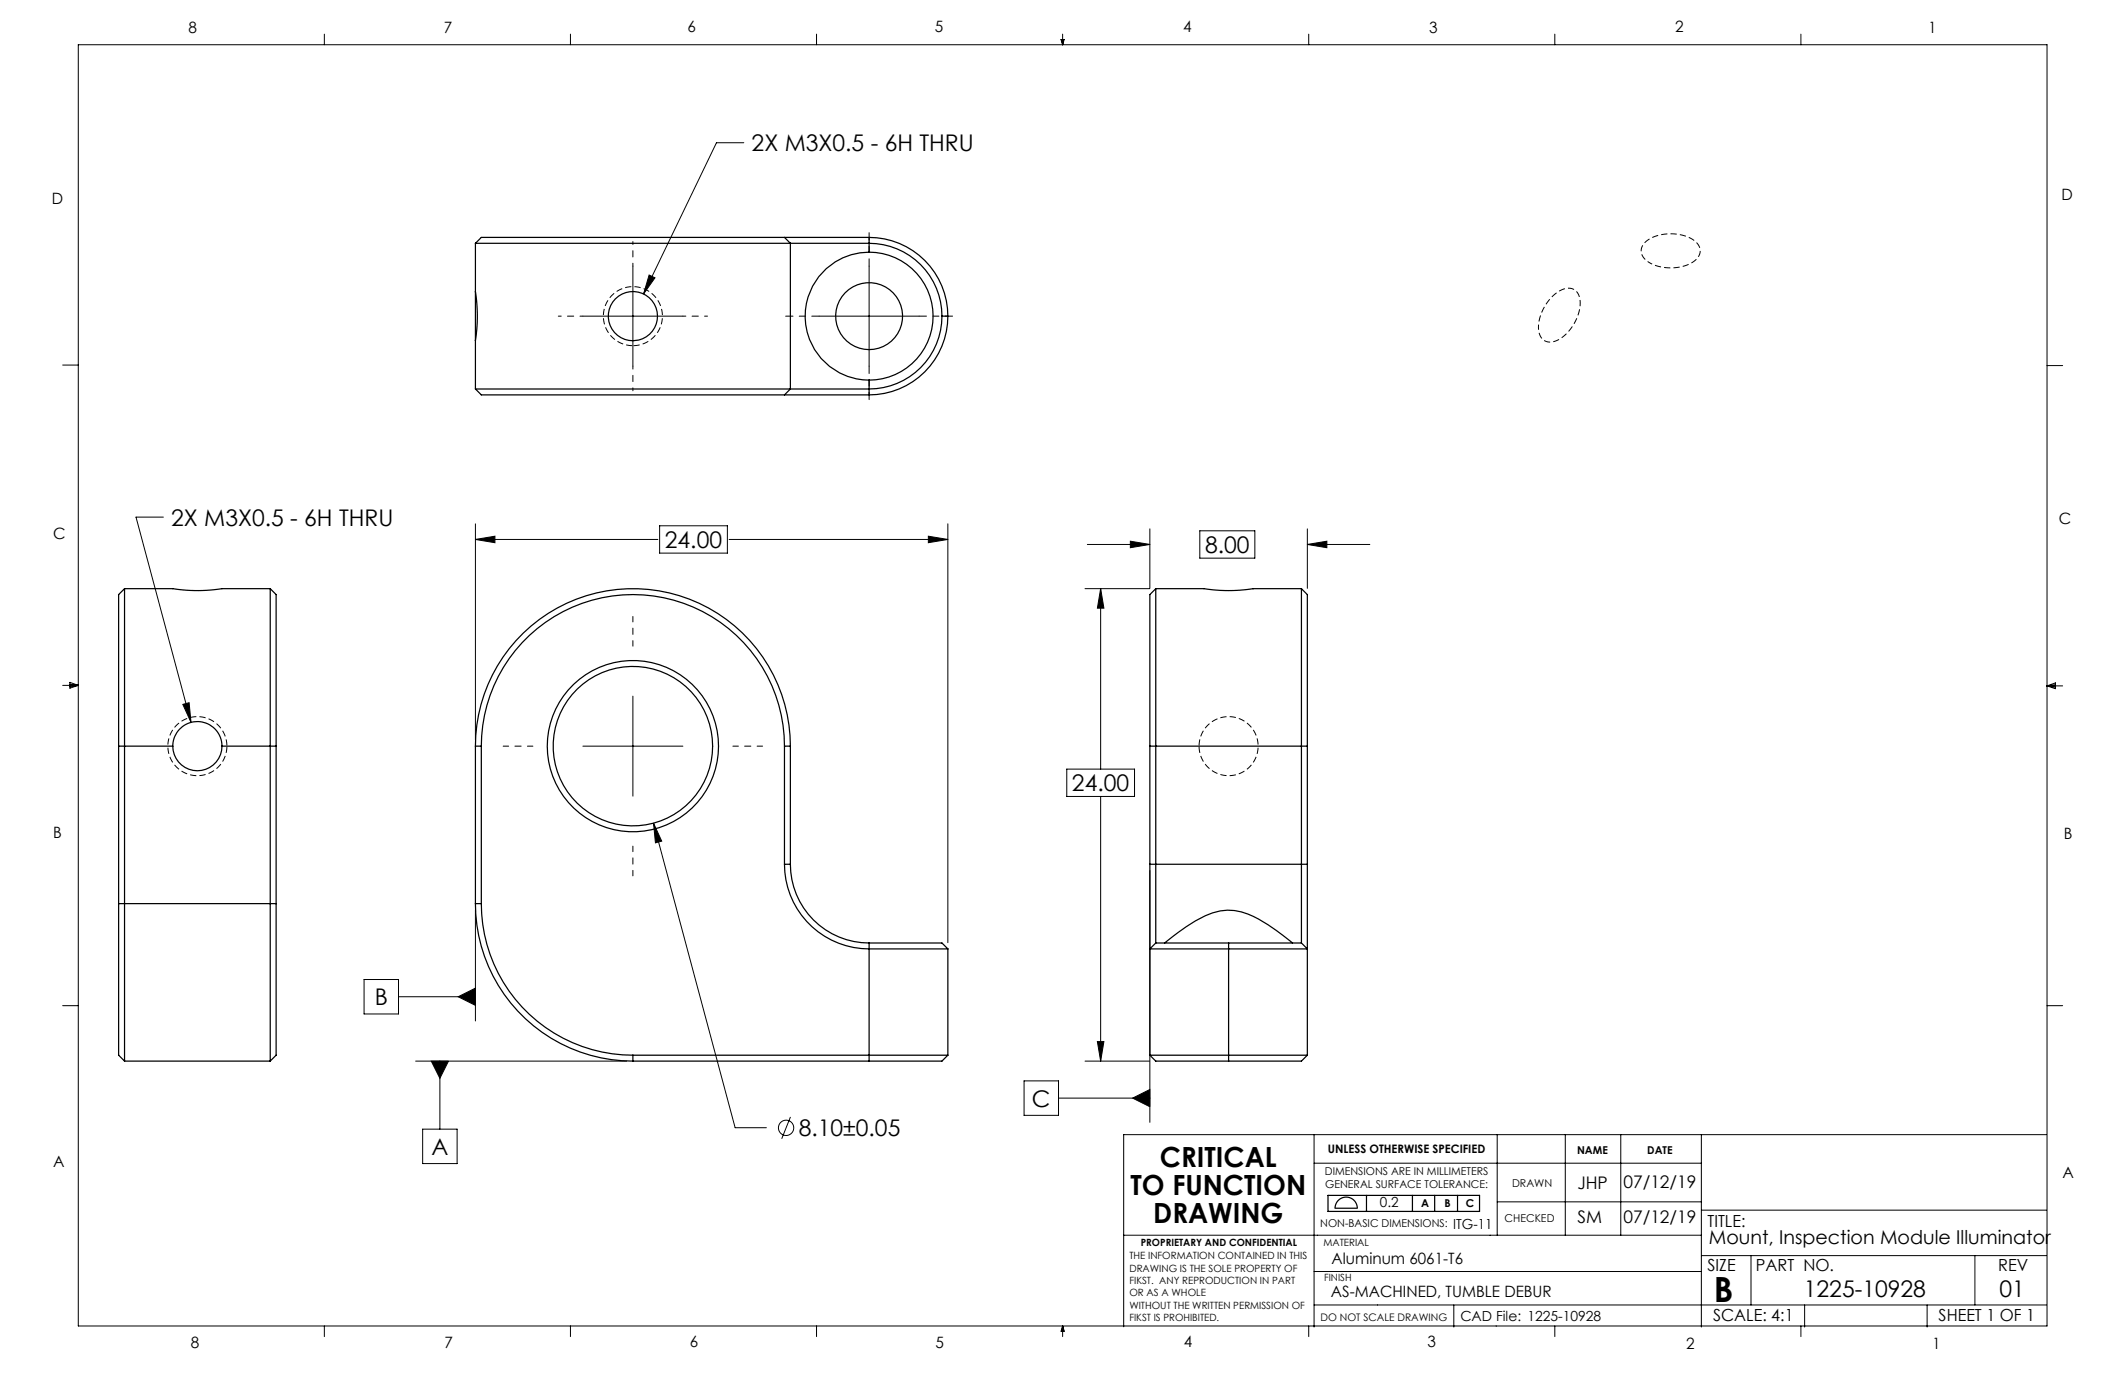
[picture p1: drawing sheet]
<svg xmlns="http://www.w3.org/2000/svg" width="432mm" height="279mm" viewBox="0 0 432 279" stroke-linecap="round" stroke-linejoin="round" font-family="sans-serif">
<g fill="none" stroke="#000" stroke-width=".25">
<path d="M96.6 49.4h64M96.6 59.2a32 32 0 0 1 0 10M96.6 59.2v10M96.6 49.4v9.8M159.4 48.2h-61.6l-1.2 1.2M159.4 48.2h17.2M159.4 48.2l1.2 1.2M160.6 49.4h14.4a14.9 14.9 0 0 1 16.4 14.8M160.6 49.4v29.6M176.6 51.2a13 13 0 0 0-13 13 13 13 0 0 0 13 13M176.6 48.2a16 16 0 0 1 16 16M176.6 51.2a13 13 0 0 1 13 13 13 13 0 0 1-13 13"/>
<path d="M176.6 48.2v3M96.6 79h64M96.6 79l1.2 1.2h61.6M96.6 69.2v9.8M160.6 79l-1.2 1.2M176.6 77.2v3M191.4 64.2a14.9 14.9 0 0 1-16.4 14.8h-14.4M191.4 64.2h1.2M192.6 64.2a16 16 0 0 1-16 16M159.4 80.2h17.2M25.3 119.6v96M25.3 119.6l-1.2 1.2v30.8"/>
<path d="M25.3 119.6h9.8a32 32 0 0 0 10 0h9.8M54.9 119.6v96M54.9 119.6l1.2 1.2v30.8M234.9 119.6v72M234.9 119.6h9.8a32 32 0 0 0 9.9 0h9.9M234.9 119.6l-1.2 1.2v30.8M264.5 119.6v72M264.5 119.6l1.2 1.2v30.8M24.1 151.6h11M24.1 151.6v32M35.1 151.6a5 5 0 0 0 5 5 5 5 0 0 0 5-5M35.1 151.6a5 5 0 0 1 5-5 5 5 0 0 1 5 5"/>
<path d="M45.1 151.6h11M56.1 151.6v32M96.6 151.6a32 32 0 0 1 32-32 32 32 0 0 1 32 32M96.6 151.6h1.2M96.6 151.6v32M97.8 151.6a30.8 30.8 0 0 1 30.8-30.8 30.8 30.8 0 0 1 30.8 30.8M97.8 151.6v32M159.4 151.6h1.2M159.4 151.6v24M160.6 151.6v24M233.7 151.6h32M233.7 151.6v24"/>
<path d="M265.7 151.6v24M159.4 175.6a17.3 17.3 0 0 0 18.8 17.2h14.4M159.4 175.6h1.2M160.6 175.6a16 16 0 0 0 16 16M233.7 175.6v17.2M233.7 175.6h32M265.7 175.6v17.2M24.1 183.6v30.8l1.2 1.2M24.1 183.6h32M56.1 183.6v30.8l-1.2 1.2M96.6 183.6a32 32 0 0 0 32 32M96.6 183.6h1.2"/>
<path d="M97.8 183.6a30.8 30.8 0 0 0 30.8 30.8M176.6 191.6h14.8l1.2 1.2M176.6 191.6v24M192.6 192.8v21.6M233.7 192.8h32M233.7 192.8v21.6M234.9 191.6h14.8M234.9 191.6l-1.2 1.2M236.7 191.6a47.4 47.4 0 0 1 8.2-5.5 11 11 0 0 1 10.9 .7l3.5 2.3 3.4 2.5M249.7 191.6h14.8M249.7 191.6v24M264.5 191.6l1.2 1.2"/>
<path d="M265.7 192.8v21.6M25.3 215.6h29.6M128.6 214.4h64M128.6 214.4v1.2M128.6 215.6h48M192.6 214.4l-1.2 1.2h-14.8M233.7 214.4h32M233.7 214.4l1.2 1.2h14.8M265.7 214.4l-1.2 1.2h-14.8M269.9 242.9h30.7v3.3h-30.7zM271.9 244a2.26 2.26 0 0 1 2.5-.6 2.26 2.26 0 0 1 1.4 2.1h-4.5a2.26 2.26 0 0 1 .6-1.5zM277.7 242.9v3.3"/>
<path d="M287 242.9v3.3M291.5 242.9v3.3M296.2 242.9v3.3"/>
<circle cx="128.6" cy="64.2" r="5"/>
<circle cx="176.6" cy="64.2" r="6.8"/>
<circle cx="128.6" cy="151.6" r="16.2"/>
<circle cx="128.6" cy="151.6" r="17.4"/>
</g>
<g fill="none" stroke="#000" stroke-width=".2">
<path d="M15.9 9.1h400.1v260.3h-400.1zM65.9 6.9v2.2M115.9 6.9v2.2M165.9 6.9v2.2M215.6 8h.6l-.3 1.1zM215.7 8l.2 1.1M215.9 6.9v2.2M216 8l-.1 1.1M265.9 6.9v2.2M315.9 6.9v2.2M365.9 6.9v2.2M151.1 29h-5.5l-14.8 30.7"/>
<path d="M128.6 54.1v20.3M131.9 55.9l1.2 .6-2.3 3.2zM176.6 54.1v20.3M12.7 74.2h3.2M118.4 64.2h20.4M166.4 64.2h20.4M416 74.3h3.1M33.2 105.1h-5.6l11.2 41.7M96.6 106.4v43.9M96.6 109.6h37.1M96.6 109.6l4-.6v1.3zM134 106.8h13.8v5.6h-13.8z"/>
<path d="M148.2 109.6h44.4M188.6 109l4 .6-4 .7zM192.6 106.4v85.1M220.5 119.6h13.1M221 110.6h12.7M223.7 119.6v36.7M223.7 119.6l.6 4h-1.3zM229.7 110l4 .6-4 .7zM233.7 107.5v12M243.8 107.9h11.2v5.5h-11.2zM265.7 107.5v12M265.7 110.6h12.7"/>
<path d="M265.7 110.6l3.9-.6v1.3zM12.7 139.3h3.2M14.2 139l1.7 .3M14.2 138.7l1.7 .6-1.7 .5zM15.9 139.3l-1.7 .2M416 139.4h3.1M416 139.4l1.7-.6v1.1zM416 139.4l1.7 .2M417.7 139.1l-1.7 .3M37.2 143.1l1.2-.3 .4 4zM118.4 151.6h20.4M128.6 141.5v20.3"/>
<path d="M216.8 156.3h13.7v5.5h-13.7zM132.8 167.3l16.6 61.9h6.3M132.8 167.3l1.7 3.6-1.3 .4zM223.7 161.8v53.8M233.7 176.9v51.2M74 199h7v7h-7zM96.6 184.9v22.6M12.7 204.4h3.2M81 202.5h15.6M84.5 215.6h42.8M87.6 215.6h3.5l-1.7 3.5zM89.4 215.6v13.8"/>
<path d="M93.1 202.5l3.5-1.7v3.5zM208.1 219.6h7v7h-7zM220.5 215.6h13.1M223 211.7h1.3l-.6 3.9zM416 204.4h3.1M85.9 229.4h7v7h-7zM160.6 227l-1.8 4.4M215.1 223.1h18.6M230.2 223.1l3.5-1.7v3.5zM267 230.6v39.1M267 236.4h78.7M304.2 230.6v20.4"/>
<path d="M318.1 230.6v20.4M329.3 230.6v20.4M345.7 230.6v39.1M415.8 230.6h-187.5v39M228.3 251h117.5M267 258.4h78.7M304.2 244.2h41.5M345.7 255.1h70.1M345.7 245.9h70.1M355.8 255.1v10.1M401.3 255.1v10.1M65.9 269.4v2.2"/>
<path d="M115.9 269.4v2.2M165.9 269.4v2.2M215.9 269.4v2.2M215.9 269.4l.4 1.1h-.7zM215.9 269.4l.2 1.1M215.9 269.4l-.1 1.1M265.9 269.4v2.2M267 265.2h148.8M295.4 265.2v4.5M304 269.4v.1M315.9 269.4v2.2M365.9 269.4v2.2"/>
<path d="M366.7 265.2v4.5M391.6 265.2v4.5"/>
<circle cx="159.7" cy="229.2" r="1.56"/>
</g>
<path d="M335.2 53.4a2.51 2.51 0 0 1-1.2-3.9 8.3 8.3 0 0 1 8-1.7 4.1 4.1 0 0 1 3.5 3.1 3.5 3.5 0 0 1-2.9 3 9.5 9.5 0 0 1-7.4-.5M312.6 66.5a2.51 2.51 0 0 0 2.8 3 8.3 8.3 0 0 0 5.4-6.1 4.1 4.1 0 0 0-.9-4.5 3.5 3.5 0 0 0-4 .9 9.5 9.5 0 0 0-3.3 6.7" fill="none" stroke="#000" stroke-width=".2" stroke-dasharray="1.3 .6" stroke-dashoffset=".7" stroke-linecap="butt"/>
<path d="M128.6 70.2a6 6 0 0 1-5.3-8.9 6 6 0 0 1 10.4-.3 6 6 0 0 1-4.7 9.2h-.4M46.1 151.6a6 6 0 0 1-8.9 5.3 6 6 0 0 1-.3-10.4 6 6 0 0 1 9.2 4.8v.3M243.7 151.6a6 6 0 0 0 8.8 5.3 6 6 0 0 0 .4-10.4 6 6 0 0 0-9.2 4.8v.3" fill="none" stroke="#000" stroke-width=".2" stroke-dasharray="1.3 .6" stroke-dashoffset="-.1" stroke-linecap="butt"/>
<path d="M128.6 131.3v-6M108.3 151.6h-6.1M148.9 151.6h6.1M128.6 171.9v6.1" fill="none" stroke="#000" stroke-width=".2" stroke-dasharray="15.2 1.3 1.3 1.3" stroke-dashoffset="14.1"/>
<path d="M176.6 54.1v-6.8M166.4 64.2h-6.8M176.6 74.4v6.8M186.8 64.2h6.8" fill="none" stroke="#000" stroke-width=".2" stroke-dasharray="15.2 1.3 1.3 1.3" stroke-dashoffset="13.7"/>
<path d="M128.6 54.1v-5M118.4 64.2h-5M128.6 74.4v5M138.8 64.2h5" fill="none" stroke="#000" stroke-width=".2" stroke-dasharray="15.2 1.3 1.3 1.3" stroke-dashoffset="14.6"/>
<g fill="#000">
<path d="M230.2 223.1l3.5-1.7v3.5z"/>
<path d="M188.6 109l4 .6-4 .7zM96.6 109.6l4-.6v1.3zM132.8 167.3l.4 4 1.3-.4zM131.9 55.9l-1.1 3.8 2.3-3.2zM223 211.7h1.3l-.6 3.9zM223.7 119.6l.6 4h-1.3zM229.7 110l4 .6-4 .7zM265.7 110.6l3.9-.6v1.3zM37.2 143.1l1.6 3.7-.4-4z"/>
<path d="M87.6 215.6l1.8 3.5 1.7-3.5zM93.1 202.5l3.5 1.8v-3.5z"/>
</g>
<text font-size="7.1" x="348.2" y="264.6">B</text>
<g font-size="5.6">
<text x="235.7" y="237.2">CRITICAL</text>
<text x="229.7" y="242.8">TO FUNCTION</text>
<text x="234.3" y="248.5">DRAWING</text>
</g>
<g font-size="4.7">
<text x="152.7" y="30.8">2X M3X0.5 - 6H THRU</text>
<text x="34.8" y="106.8">2X M3X0.5 - 6H THRU</text>
<text x="135.1" y="111.4">24.00</text>
<text x="244.9" y="112.4">8.00</text>
<text x="217.8" y="160.8">24.00</text>
<text x="76.1" y="204.3">B</text>
<text x="209.7" y="224.9">C</text>
<text x="162.3" y="230.9">8.10±0.05</text>
<text x="87.7" y="234.7">A</text>
<text x="366.5" y="263.5">1225-10928</text>
<text x="406.3" y="263.5">01</text>
</g>
<text font-size="3.9" x="347.2" y="252.7">Mount, Inspection Module Illuminator</text>
<g font-size="3.5">
<text x="320.5" y="241.6">JHP</text>
<text x="329.9" y="241.5">07/12/19</text>
<text x="320.5" y="248.6">SM</text>
<text x="329.9" y="248.5">07/12/19</text>
</g>
<g font-size="3.4">
<text x="347" y="249.4">TITLE:</text>
<text x="347" y="258.2">SIZE</text>
<text x="356.8" y="258.2">PART NO.</text>
<text x="406" y="258.2">REV</text>
<text x="348.1" y="268.5">SCALE: 4:1</text>
<text x="393.9" y="268.5">SHEET 1 OF 1</text>
</g>
<g font-size="3.2">
<text x="38.3" y="6.7">8</text>
<text x="90.2" y="6.7">7</text>
<text x="139.7" y="6.5">6</text>
<text x="190" y="6.5">5</text>
<text x="240.4" y="6.6">4</text>
<text x="290.4" y="6.7">3</text>
<text x="340.4" y="6.5">2</text>
<text x="391.9" y="6.7">1</text>
<text x="10.6" y="41.4">D</text>
<text x="418.9" y="40.7">D</text>
<text x="418.4" y="106.4">C</text>
<text x="10.8" y="109.5">C</text>
<text x="10.8" y="170.2">B</text>
<text x="419.4" y="170.6">B</text>
<text x="10.8" y="237.2">A</text>
<text x="419.1" y="239.3">A</text>
<text x="270.6" y="256.8">Aluminum 6061-T6</text>
<text x="270.4" y="263.5">AS-MACHINED, TUMBLE DEBUR</text>
<text x="38.8" y="273.8">8</text>
<text x="90.4" y="273.8">7</text>
<text x="140.2" y="273.8">6</text>
<text x="190.1" y="273.9">5</text>
<text x="240.5" y="273.8">4</text>
<text x="290" y="273.8">3</text>
<text x="342.6" y="274.1">2</text>
<text x="392.7" y="274.1">1</text>
</g>
<g font-size="2.8">
<text x="280.4" y="245.3">0.2</text>
<text x="295.3" y="249.6">ITG-11</text>
<text x="296.7" y="268.5">CAD File: 1225-10928</text>
</g>
<text font-size="2.4" x="269.8" y="234.2">UNLESS OTHERWISE SPECIFIED</text>
<g font-size="2.2">
<text x="269.2" y="238.8">DIMENSIONS ARE IN MILLIMETERS</text>
<text x="320.4" y="234.5">NAME</text>
<text x="334.7" y="234.5">DATE</text>
<text x="269.3" y="241.4">GENERAL SURFACE TOLERANCE:</text>
<text x="288.8" y="245.3">A</text>
<text x="293.5" y="245.3">B</text>
<text x="297.8" y="245.3">C</text>
<text x="307.2" y="241.2">DRAWN</text>
<text x="268.3" y="249.4">NON-BASIC DIMENSIONS:</text>
<text x="305.7" y="248.3">CHECKED</text>
</g>
<text font-size="2.1" x="268.3" y="268.5">DO NOT SCALE DRAWING</text>
<g font-size="2">
<text x="229.5" y="255.9">THE INFORMATION CONTAINED IN THIS</text>
<text x="231.8" y="253.1">PROPRIETARY AND CONFIDENTIAL</text>
<text x="268.9" y="253.1">MATERIAL</text>
<text x="229.5" y="258.4">DRAWING IS THE SOLE PROPERTY OF</text>
<text x="229.5" y="260.9">FIKST. ANY REPRODUCTION IN PART</text>
<text x="229.5" y="263.4">OR AS A WHOLE</text>
<text x="269.1" y="260.3">FINISH</text>
<text x="229.5" y="266">WITHOUT THE WRITTEN PERMISSION OF</text>
<text x="229.5" y="268.5">FIKST IS PROHIBITED.</text>
</g>
</svg>
